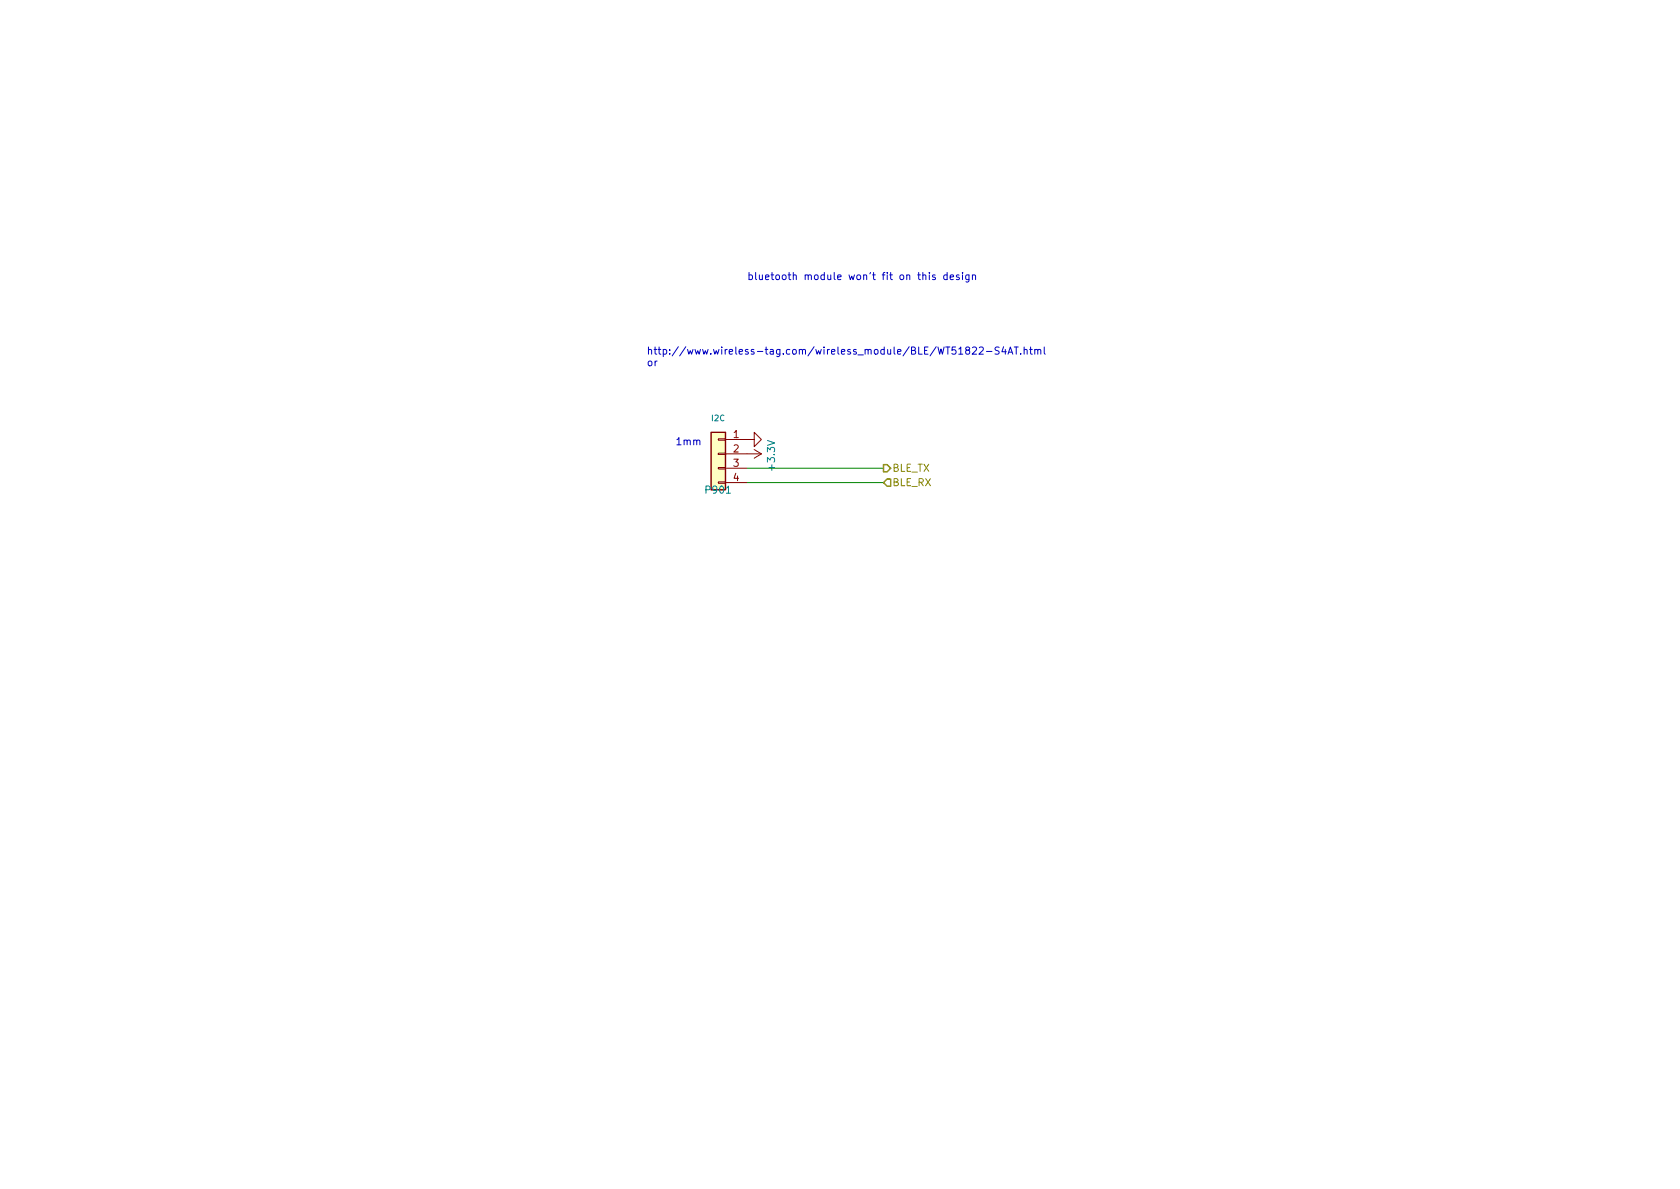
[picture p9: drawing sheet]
<svg xmlns="http://www.w3.org/2000/svg" width="297mm" height="210mm" viewBox="0 0 297 210" stroke-linecap="round" stroke-linejoin="round" font-family="sans-serif">
<path d="M127 77.6h1.3v.2h-1.3zM128.3 77.7h5v-1.3l1.3 1.3-1.3 1.3v-1.3M133.3 79.5l1.3 .8M127 85.2h1.3v.3h-1.3zM127 82.7h1.3v.2h-1.3zM127 80.1h1.3v.3h-1.3zM128.3 80.3h6.3M128.3 82.8h3.8M128.3 85.3h3.8M134.6 80.3l-1.3 .7" fill="none" stroke="#840000" stroke-width=".18"/>
<path d="M125.7 76.4h2.6v10.2h-2.6z" fill="#ffffc2" stroke="#ffffc2" stroke-width=".18"/>
<path d="M125.7 76.4h2.6v10.2h-2.6z" fill="none" stroke="#840000" stroke-width=".25"/>
<path d="M132.1 82.8h24.1M132.1 85.3h24.1" fill="none" stroke="#008400" stroke-width=".18"/>
<path d="M156.2 82.2h.6l.7 .6-.7 .6h-.6zM156.8 84.7h.7v1.3h-.7l-.6-.7z" fill="none" stroke="#848400" stroke-width=".25"/>
<g fill="none" stroke="#0000c2" stroke-width=".18">
<path d="M164.3 48.2v.1M164.3 48.6v.8M165.4 48.7l-.4-.1-.1 .2v.2l.5 .1v.3h-.5M167.5 48.7l-.4-.1-.2 .2 .1 .6h.5M167.5 48.2v1.2M168 49l.6-.1v-.2l-.4-.1-.2 .2 .1 .6h.5M169.6 48.7l-.3-.1-.2 .2 .1 .2 .4 .1v.3h-.5M170.2 48.2v.1M170.2 48.6v.8M171.3 48.6v1.2l-.2 .1-.3-.1M171.3 48.7l-.3-.1-.3 .2 .1 .6h.5M171.9 48.7l.2-.1 .3 .1 .1 .7"/>
<path d="M171.9 48.6v.8M171 61.9l-.2-.1v-.3l.4-.1 .2 .1v.3l-.6 .2-.1 .1v.3l.3 .2h.2l.2-.2v-.4l-.2-.1M171.9 61.5l.5-.1 .3 .3-.8 .9h.8M173.2 61.5l.4-.1 .3 .3-.1 .2-.7 .7h.8M174.4 62.1h1M176.7 61.4h-.5l-.3 .2 .1 .3 .6 .2v.4l-.2 .1h-.5M177.4 61.3l-.3 .9h.8M177.7 61.8v.8M178.2 62.6l.4-1.2 .5 1.2M178.4 62.3h.5M179.3 61.4h.7M179.7 61.4v1.2"/>
<path d="M180.5 62.5v.1M181.1 61.9l.2-.1h.3v.8M181.1 61.4v1.2M182 61.8h.5M182.2 61.4v1.1l.3 .1M183 61.9l.1-.1h.3l.1 .8M183 61.8v.8M183.5 62l.2-.2h.3v.8M184.6 61.4v1.1l.2 .1"/>
</g>
<g font-size="1.8" fill="#0000c2">
<text x="132.1" y="49.5">bluetooth module won't fit on this design</text>
<text x="114.3" y="62.7">http://www.wireless-tag.com/wireless_module/BLE/WT51822-S4AT.html</text>
<text x="114.3" y="64.8">or</text>
<text x="119.4" y="78.7">1mm</text>
</g>
<g font-size="1.8" fill="#840000">
<text x="129.7" y="77.5">1</text>
<text x="129.7" y="80">2</text>
<text x="129.7" y="82.5">3</text>
<text x="129.7" y="85.1">4</text>
</g>
<g font-size="1.8" fill="#008484">
<text x="137" y="83" transform="rotate(-90 137 83)">+3.3V</text>
<text x="124.9" y="87.3">P901</text>
</g>
<g font-size="1.8" fill="#848400">
<text x="157.7" y="83.4">BLE_TX</text>
<text x="157.7" y="86">BLE_RX</text>
</g>
<text font-size="1.4" fill="#008484" x="125.9" y="74.5">I2C</text>
</svg>
